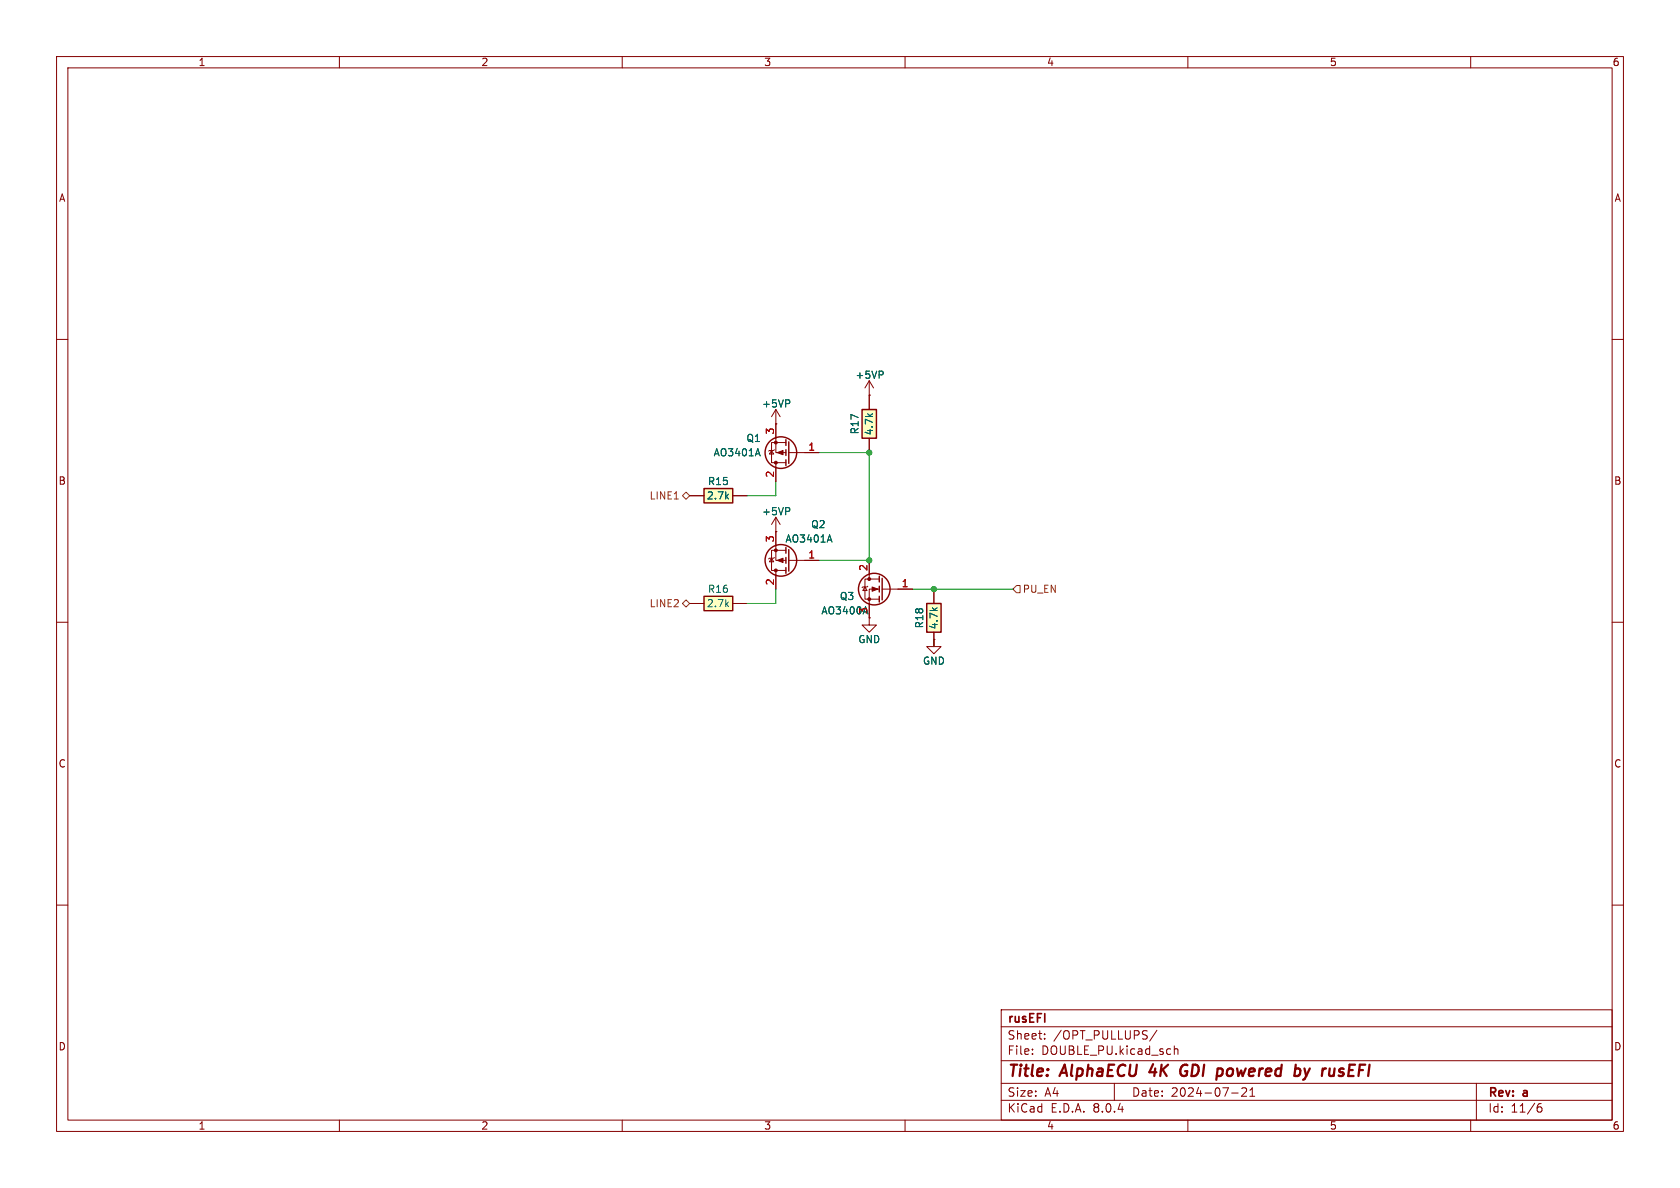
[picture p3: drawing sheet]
<svg xmlns="http://www.w3.org/2000/svg" width="297mm" height="210mm" viewBox="0 0 297 210" stroke-linecap="round" stroke-linejoin="round" font-family="sans-serif">
<g fill="none" stroke="#840000" stroke-width=".18">
<path d="M10 10h277v190h-277zM12 12h273v186h-273zM60 10v2M110 10v2M160 10v2M210 10v2M260 10v2M10 60h2M285 60h2M137.2 74.9h.1M137.2 72.4l-.8 1.3M137.2 72.4v2.5"/>
<path d="M137.2 72.4l.7 1.3M10 110h2M285 110h2M10 160h2M285 160h2M177 178.5h108v19.5h-108zM60 198v2M110 198v2M160 198v2M177 194.5h108M177 191.5h108M177 187.5h108"/>
<path d="M177 181.5h108M182.5 186.3v.1M182.5 185.5v.1M184.7 183.6v.1M184.7 182.8v.1M197 191.5v3M204.5 182.1l-1.3 2M207.6 184.9v1.5M207.6 185.5l.2-.1 .4 .1v.9M210 198v2M217.7 193.2h1.2M220.3 192.4v.5l-.8 .9h.9"/>
<path d="M221 193.8h.8M221 192.7l.4-.4v1.5M260 198v2M261 191.5v6.5M271.7 196l.3-.3h.5l.1 .3v.3l-.3 .3h-.3l-.3-.3M272.5 195.1a.6 .6 0 0 0-.8 .6"/>
</g>
<path d="M203.8 188.1l-.6 1.4h1.2M208.9 190.1l.3 .1 .5-.1M209.5 189.4h.4M209.7 188.2l-.5 .1-.3 .2M230.6 188.9l.3 1.3M230.9 190.2l-.2 .5-.3 .2M231.6 188.9l-.7 1.3M236.6 190.1l.6 .1M237.1 188.9l-.2 .1-.1 .3 .2 .2" fill="none" stroke="#840000" stroke-width=".4"/>
<path d="M139.5 70.7l.1 .2-.1 .4" fill="none" stroke="#006464" stroke-width=".18"/>
<path d="M124.5 86.4h5v2.5h-5z" fill="#ffffc2"/>
<path d="M124.5 86.4h5v2.5h-5z" fill="none" stroke="#840000" stroke-width=".25"/>
<path d="M121.9 87.6h2.6M129.5 87.6h2.6" fill="none" stroke="#840000" stroke-width=".18"/>
<path d="M124.5 105.4h5v2.6h-5z" fill="#ffffc2"/>
<path d="M124.5 105.4h5v2.6h-5z" fill="none" stroke="#840000" stroke-width=".25"/>
<path d="M121.9 106.7h2.6M129.5 106.7h2.6M165.1 113v1.3h-1.3l1.3 1.3 1.3-1.3h-1.3M165.1 113h.1" fill="none" stroke="#840000" stroke-width=".18"/>
<path d="M163.8 106.7h2.6v5.1h-2.6z" fill="#ffffc2"/>
<g fill="none" stroke="#840000" stroke-width=".25">
<path d="M138.9 96.8v1M138.9 98.6v1M139.4 97.2v3.8M138.9 100.3v1M155.4 101.9v1M155.4 103.6v1M155.4 105.4v1M156 102.2v3.8M163.8 106.7h2.6v5.1h-2.6z"/>
<circle cx="138" cy="99.1" r="2.79"/>
<circle cx="154.6" cy="104.1" r="2.79"/>
</g>
<g fill="none" stroke="#840000" stroke-width=".18">
<path d="M136.4 98.7l.4 .6h-.8zM136.9 98.6l-.1 .1h-.8l-.1 .1M137.2 94h.1M137.2 91.4v7.7h1.7M137.2 91.4l-.8 1.3M137.2 91.4l.7 1.3M138.9 97.3h-2.5v3.5h2.5M139.4 99.1h5.4M153.7 99.1v3.3M137.2 100.8v3.3M152.9 103.8l.4 .6h-.8zM153.4 103.6l-.1 .2h-.8l-.1 .1"/>
<path d="M155.4 104.1h-1.7v5.1M155.4 102.4h-2.5v3.5h2.5M156 104.1h5.3M165.1 104.1v2.6M165.1 111.8v2.5"/>
</g>
<path d="M139.5 89.8l.1 .2-.1 .3M146.7 94.6l.4 1.2" fill="none" stroke="#006464" stroke-width=".18"/>
<g fill="#840000" stroke="#840000" stroke-width=".18">
<path d="M137.4 99.1l1-.4v.7z"/>
<path d="M154.2 103.8l1 .3-1 .4z"/>
<circle cx="137.2" cy="97.3" r=".25"/>
<circle cx="137.2" cy="100.8" r=".25"/>
<circle cx="153.7" cy="105.9" r=".25"/>
<circle cx="153.7" cy="102.4" r=".25"/>
</g>
<path d="M152.4 72.4h2.5v5.1h-2.5z" fill="#ffffc2"/>
<g fill="none" stroke="#840000" stroke-width=".25">
<path d="M138.9 77.7v1M138.9 79.5v1M139.4 78.1v3.8M152.4 72.4h2.5v5.1h-2.5zM138.9 81.3v1"/>
<circle cx="138" cy="80" r="2.79"/>
</g>
<g fill="none" stroke="#840000" stroke-width=".18">
<path d="M136.4 79.6l.4 .7h-.8zM136.9 79.5l-.1 .1h-.8l-.1 .2M137.2 74.9v5.1h1.7M137.2 74.9h.1M138.9 78.2h-2.5v3.6h2.5M153.7 69.9h.1M153.7 67.3v5.1M153.7 77.5v2.5M153.7 67.3l-.8 1.3M153.7 67.3l.7 1.3M121.9 87.6h2.6M129.5 87.6h2.6"/>
<path d="M137.2 94h.1M137.2 81.8v3.3M137.2 94v2.5M139.4 80h5.4M142.2 99.1h2.6M153.7 99.1v2.5M137.2 101.6v2.5M153.7 109.2v1.3h-1.3l1.3 1.3 1.2-1.3h-1.2M153.7 109.2h.1M153.7 106.7v2.5M158.7 104.1h2.6M165.1 113h.1"/>
<path d="M165.1 104.1v2.6M165.1 111.8v2.5"/>
</g>
<path d="M134 79.3l.4 1.3M139.5 70.7l.1 .2-.1 .4M156 65.7l.1 .1-.1 .4M139.5 89.8l.1 .2-.1 .3M146.7 94.6l.4 1.2" fill="none" stroke="#006464" stroke-width=".18"/>
<g fill="#840000" stroke="#840000" stroke-width=".18">
<path d="M137.4 80l1-.4v.8z"/>
<circle cx="137.2" cy="78.2" r=".25"/>
<circle cx="137.2" cy="81.8" r=".25"/>
</g>
<path d="M120.6 87.6l.7-.6 .6 .6-.6 .7zM120.6 106.7l.7-.7 .6 .7-.6 .6zM179.7 103.5h.6v1.3h-.6l-.6-.7z" fill="none" stroke="#725600" stroke-width=".18"/>
<path d="M137.2 85.1v2.5h-5.1M144.8 80h8.9v19.1h-8.9M137.2 104.1v2.6h-5.1M161.3 104.1h17.8M165.1 113v1.3" fill="none" stroke="#009600" stroke-width=".18"/>
<g fill="#009600" stroke="#009600" stroke-width=".18">
<circle cx="153.7" cy="80" r=".46"/>
<circle cx="153.7" cy="99.1" r=".46"/>
<circle cx="165.1" cy="104.1" r=".46"/>
</g>
<g font-size="2.8" fill="#840000">
<text x="178" y="190.9">Title:</text>
<text x="187.7" y="190.9">AlphaECU</text>
<text x="204.1" y="190.9">4K</text>
<text x="210.3" y="190.9">GDI</text>
<text x="217.6" y="190.9">powered</text>
<text x="232.1" y="190.9">by</text>
<text x="237.8" y="190.9">rusEFI</text>
</g>
<g font-size="2.1" fill="#840000">
<text x="178" y="184">Sheet:</text>
<text x="178" y="181.2">rusEFI</text>
<text x="186.2" y="184">/OPT_PULLUPS/</text>
<text x="178" y="186.7">File:</text>
<text x="184.1" y="186.7">DOUBLE_PU.kicad_sch</text>
<text x="178" y="196.9">KiCad</text>
<text x="178" y="194.1">Size:</text>
<text x="184.7" y="194.1">A4</text>
<text x="185.7" y="196.9">E.D.A.</text>
<text x="193.3" y="196.9">8.0.4</text>
<text x="200" y="194.1">Date:</text>
<text x="207" y="194.1">2024-07-21</text>
<text x="263" y="194.3">Rev:</text>
<text x="263" y="196.9">Id:</text>
<text x="267.1" y="196.9">11/6</text>
<text x="269.4" y="194.3">a</text>
</g>
<g font-size="1.8" fill="#840000">
<text x="35" y="11.9">1</text>
<text x="85" y="11.9">2</text>
<text x="135" y="11.9">3</text>
<text x="185" y="11.9">4</text>
<text x="235" y="11.9">5</text>
<text x="285" y="11.9">6</text>
<text x="10.3" y="35.9">A</text>
<text x="285.3" y="35.9">A</text>
<text x="10.3" y="85.9">B</text>
<text x="285.3" y="85.9">B</text>
<text x="10.3" y="135.9">C</text>
<text x="285.3" y="135.9">C</text>
<text x="10.3" y="185.9">D</text>
<text x="285.3" y="185.9">D</text>
<text x="35" y="199.9">1</text>
<text x="85" y="199.9">2</text>
<text x="135" y="199.9">3</text>
<text x="185" y="199.9">4</text>
<text x="235" y="199.9">5</text>
<text x="285" y="199.9">6</text>
</g>
<g font-size="1.8" fill="#006464">
<text x="151.1" y="67.2">+5VP</text>
<text x="134.6" y="72.2">+5VP</text>
<text x="152" y="76.9" transform="rotate(-90 152 76.9)">R17</text>
<text x="154.5" y="77.1" transform="rotate(-90 154.5 77.1)">4.7k</text>
<text x="126.1" y="80.9">AO3401A</text>
<text x="131.9" y="78.3">Q1</text>
<text x="124.9" y="88.5">2.7k</text>
<text x="125.1" y="86">R15</text>
<text x="134.6" y="91.3">+5VP</text>
<text x="143.3" y="93.6">Q2</text>
<text x="138.8" y="96.1">AO3401A</text>
<text x="124.9" y="107.5">2.7k</text>
<text x="125.1" y="105">R16</text>
<text x="148.4" y="106.3">Q3</text>
<text x="145.1" y="108.8">AO3400A</text>
<text x="151.6" y="113.9">GND</text>
<text x="163.4" y="111.2" transform="rotate(-90 163.4 111.2)">R18</text>
<text x="166" y="111.3" transform="rotate(-90 166 111.3)">4.7k</text>
<text x="163.1" y="117.7">GND</text>
</g>
<g font-size="1.8" fill="#a90000">
<text x="136.9" y="76.9" transform="rotate(-90 136.9 76.9)">3</text>
<text x="142.8" y="79.8">1</text>
<text x="136.9" y="84.5" transform="rotate(-90 136.9 84.5)">2</text>
<text x="136.9" y="96" transform="rotate(-90 136.9 96)">3</text>
<text x="142.8" y="98.8">1</text>
<text x="153.4" y="101" transform="rotate(-90 153.4 101)">2</text>
<text x="136.9" y="103.6" transform="rotate(-90 136.9 103.6)">2</text>
<text x="159.3" y="103.9">1</text>
<text x="153.4" y="108.7" transform="rotate(-90 153.4 108.7)">3</text>
</g>
<g font-size="1.8" fill="#725600">
<text x="114.7" y="88.5">LINE1</text>
<text x="114.7" y="107.5">LINE2</text>
<text x="180.7" y="105">PU_EN</text>
</g>
</svg>
